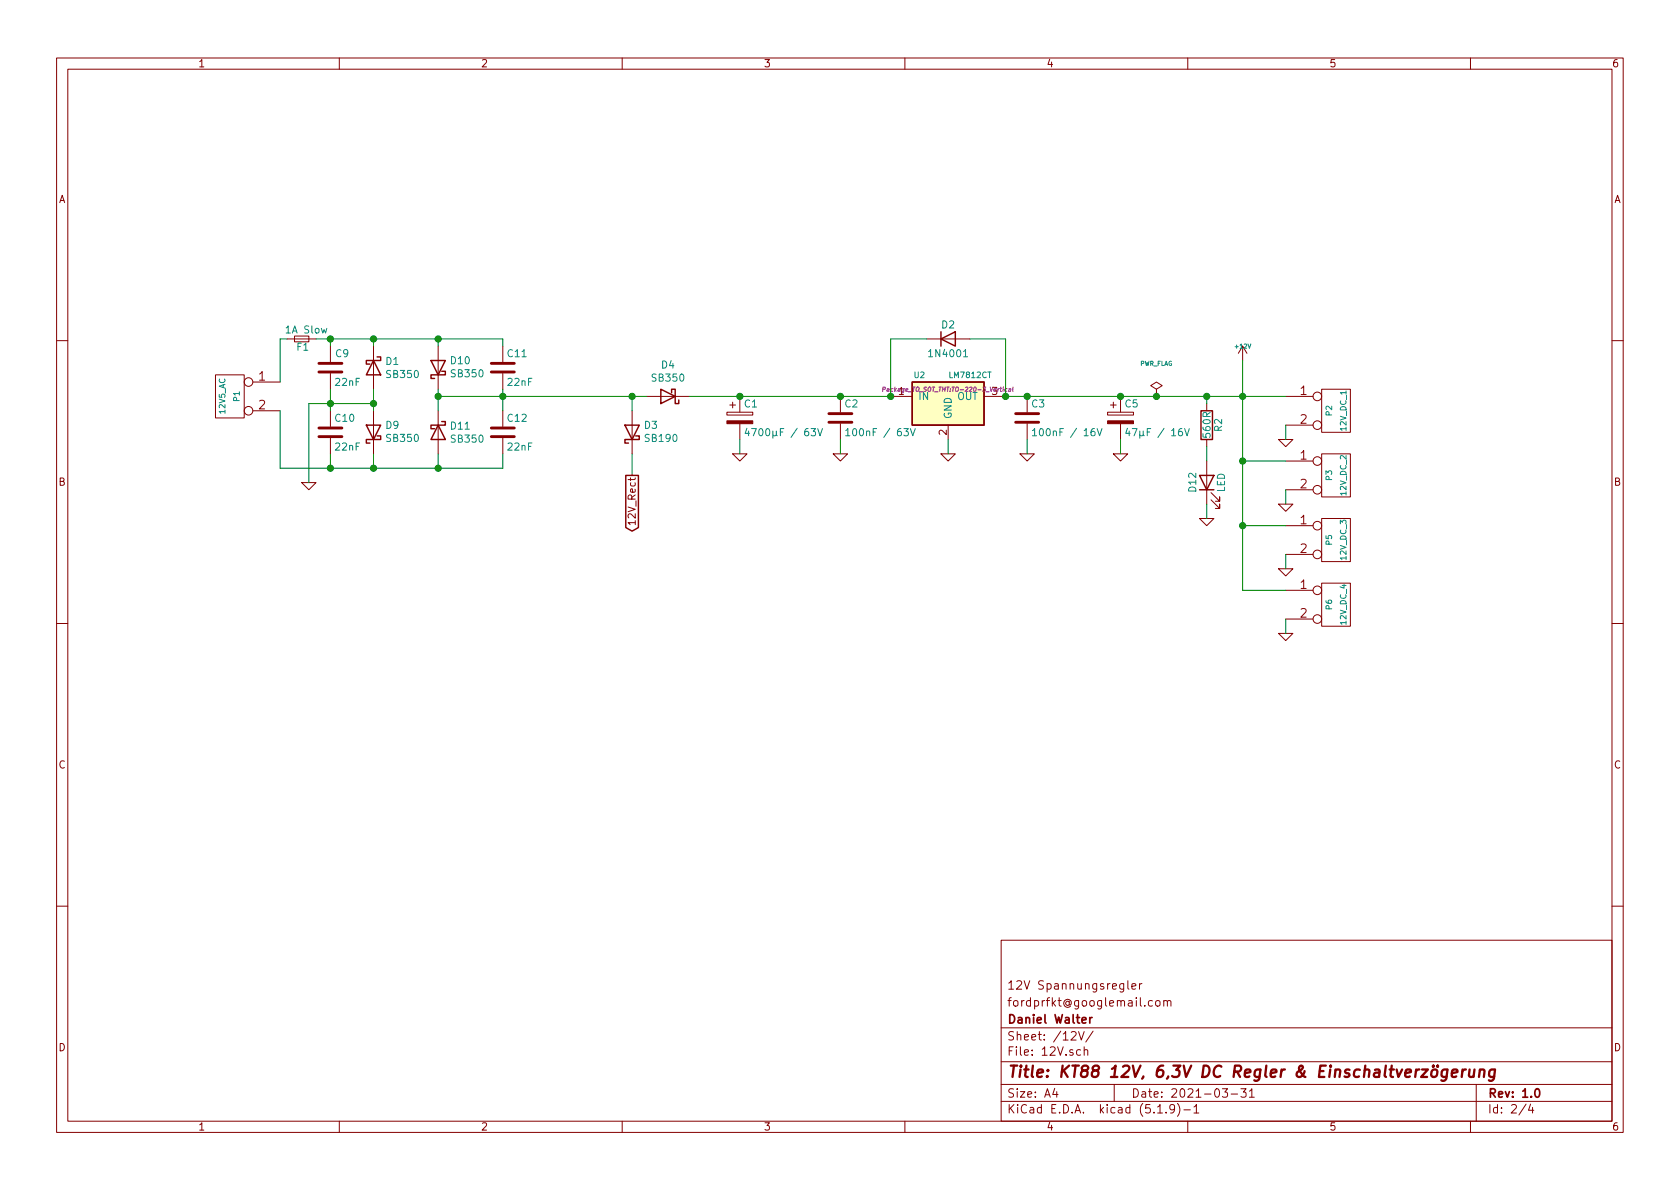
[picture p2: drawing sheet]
<svg xmlns="http://www.w3.org/2000/svg" width="297mm" height="210mm" viewBox="0 0 297 210" stroke-linecap="round" stroke-linejoin="round" font-family="sans-serif">
<g fill="none" stroke="#840000" stroke-width=".18">
<path d="M10 10.3h277v189.9h-277zM12 12.2h273v186.1h-273zM60 10.3v1.9M110 10.3v1.9M160 10.3v1.9M210 10.3v1.9M260 10.3v1.9M50.8 59.9h5.1M52.1 59.4h2.5v1h-2.5zM163.8 59.9h7.6M10 60.2h2M38.1 66.3h5.1v7.6h-5.1z"/>
<path d="M44.7 67.6h4.8M44.7 72.6h4.8M58.4 61.2v2.8M58.4 66v2.8M58.4 72.6v2.8M58.4 77.5v2.8M66 61.2v7.6M66 72.6v7.7M77.5 61.2v7.6M77.5 72.6v7.7M88.9 61.2v2.8M88.9 66v2.8"/>
<path d="M88.9 72.6v2.8M88.9 77.5v2.8M111.8 72.6v7.7M114.3 70.1h7.6M128.5 72.9h4.6v.5h-4.6zM129 71.6h1M129.5 71.1v1M130.8 70.1v2.8M130.8 74.9v2.8M148.6 70.1v2.8M148.6 74.9v2.8M157.5 70.1h3.8"/>
<path d="M167.6 75.2v2.5M174 70.1h3.8M181.6 70.1v2.8M181.6 74.9v2.8M195.8 72.9h4.6v.5h-4.6zM196.3 71.6h1.1M196.8 71.1v1M198.1 70.1v2.8M198.1 74.9v2.8M204.5 68.8l1-.6-1-.6-1 .6 1 .6v1.3M204.5 70.1h.1M213.4 71.4v1.2"/>
<path d="M213.4 77.7v1.3M219.7 61.2l-.8 1.3M219.7 61.2v2.5M219.7 61.2l.8 1.3M226.1 77.7h2.5l-1.3 1.3zM227.3 70.1h4.9M227.3 75.2h4.9M233.7 68.8h5.1v7.6h-5.1zM285 60.2h2M53.3 85.3h2.6l-1.3 1.3zM112.3 92.4h-1.3l.4 .4M112.3 92.1v.7"/>
<path d="M129.5 80.3h2.6l-1.3 1.2zM147.3 80.3h2.6l-1.3 1.2zM166.4 80.3h2.5l-1.3 1.2zM180.3 80.3h2.6l-1.3 1.2zM196.8 80.3h2.6l-1.3 1.2zM212.1 91.7h2.5l-1.2 1.3zM213.4 81.5v7.6M214.1 88.4l1.5 1.5v-.8v.8h-.7M214.1 87.1l1.5 1.5v-.7v.7h-.7M226.1 89.1h2.5l-1.3 1.3zM227.3 81.5h4.9M227.3 86.6h4.9"/>
<path d="M227.3 93h4.9M227.3 98h4.9M233.7 80.3h5.1v7.6h-5.1zM233.7 91.7h5.1v7.6h-5.1zM10 110.3h2M226.1 100.6h2.5l-1.3 1.2zM226.1 112h2.5l-1.3 1.3zM227.3 104.4h4.9M227.3 109.5h4.9M233.7 103.1h5.1v7.6h-5.1zM285 110.3h2M10 160.2h2"/>
<path d="M177 166.3h108v32h-108zM199.4 173.4v1.3l.2 .2M200.1 174.4l.7-.1v-.3l-.5-.1-.2 .2 .1 .7h.6M201.5 173.9v1M201.9 173.9l-.4 .3M203.8 177l-.5-.1-.3 .3 .2 .6h.6M204.4 177.1l.2-.2 .5 .2v.7l-.3 .1-.4-.1zM205.8 177.1v-.1a.37 .37 0 0 1 .6 .1v.8M205.8 176.9v1M206.4 177.1l.2-.2 .4 .1v.9M285 160.2h2M60 198.3v1.9"/>
<path d="M110 198.3v1.9M160 198.3v1.9M177 194.8h108M177 191.8h108M177 187.8h108M177 181.8h108M186.5 192.5l-.4 1h1M186.8 193v1M189.4 182.6l.2-.2h.4l.3 .4-1 1.1h1M190.7 182.4l.5 1.5 .5-1.5M191.1 185.7l-.5-.1-.3 .3 .2 .6h.6M191.7 185.7l.2-.1 .4 .1v.9"/>
<path d="M191.7 185.1v1.5M193.3 182.3l-1.3 2M197 191.8v3M204.7 196.8h.8M206.2 196.7v.1M207.7 196l-.1 .1a.48 .48 0 0 1-.6 .1l-.2-.2 .2-.6a.48 .48 0 0 1 .6 .1 1.27 1.27 0 0 1-.2 1.2l-.4 .1M208.2 195.1a1.71 1.71 0 0 1 0 2.3M209.3 196.3h1.2M210 198.3v1.9M211.1 195.8l.4-.5v1.5M211.1 196.8h.9M216.1 192.5h.9l-.4 .6 .4 .1v.7l-.2 .1-.7-.1"/>
<path d="M217.7 193.5h1.1M219.4 192.5h.9l-.5 .6 .5 .1v.7l-.3 .1-.6-.1M220.9 193l.4-.5v1.5M220.9 194h.9M260 198.3v1.9M261 191.8v6.5M269.8 195.2l-1.2 2M270.6 195.2l-.3 1.1h.9M271 195.8v1"/>
<circle cx="43.9" cy="67.6" r=".76"/>
<circle cx="43.9" cy="72.6" r=".76"/>
<circle cx="232.9" cy="70.1" r=".76"/>
<circle cx="232.9" cy="75.2" r=".76"/>
<circle cx="232.9" cy="81.5" r=".76"/>
<circle cx="232.9" cy="93" r=".76"/>
<circle cx="232.9" cy="98" r=".76"/>
<circle cx="232.9" cy="86.6" r=".76"/>
<circle cx="232.9" cy="104.4" r=".76"/>
<circle cx="232.9" cy="109.5" r=".76"/>
</g>
<path d="M192.7 179.9v1M193.1 179.9l-.4 .2v.1M191.3 180.4l.7-.1v-.3l-.5-.1-.2 .2 .1 .7h.6M271.5 192.7l.2-.2a.81 .81 0 0 1 .6 .6 .81 .81 0 0 1-.3 .8l-.1 .1a.79 .79 0 0 1-.4-1.3z" fill="none" stroke="#840000" stroke-width=".3"/>
<g fill="none" stroke="#840000" stroke-width=".41">
<path d="M253.2 189.3a.51 .51 0 0 1 .6-.2 .51 .51 0 0 1 .4 .4l-.1 .6a.54 .54 0 0 1-.5 .4 .54 .54 0 0 1-.6-.4zM254.2 188.4v.2l-.1-.1 .1-.1v.2M255.9 189.2a.68 .68 0 0 0-1 .3v.8l.3 .1 .6-.1M255.9 189.1l-.2 1.6a.6 .6 0 0 1-.9 .3M256.7 189.8l1-.2-.1-.4-.5-.1-.4 .3v.9l.2 .1 .6-.1M258.6 189.1l-.2 1.3M259.2 189.1a.55 .55 0 0 0-.7 .4M259.8 189.1v1.2a.56 .56 0 0 0 .8 0M260.7 189.1l-.2 1.3M261.6 189.3a.5 .5 0 0 1 .9 .1l-.1 1M261.7 189.1l-.2 1.3M264.3 189.2a.68 .68 0 0 0-1 .3v.8l.3 .1 .6-.1"/>
<path d="M264.3 189.1l-.2 1.6a.6 .6 0 0 1-.9 .3"/>
</g>
<path d="M56.4 77.2h4.1M56.4 75.7h4.1M56.4 65.8h4.1M56.4 64.3h4.1M86.9 77.2h4M86.9 75.7h4M86.9 65.8h4M86.9 64.3h4M146.6 74.7h4M146.6 73.1h4M179.6 74.7h4M179.6 73.1h4" fill="none" stroke="#840000" stroke-width=".51"/>
<g fill="none" stroke="#840000" stroke-width=".25">
<path d="M166.4 59.9l2.5-1.2v2.5zM166.4 58.7v2.5M64.8 75.2h2.5l-1.3 2.5zM66 63.7l1.3 2.6h-2.5zM66.7 63.1h.6v.6h-2.5v.7h.6M66.7 77.1h.6v.6h-2.5v.7h.6M76.2 63.7h2.5l-1.2 2.6zM77.5 75.2l1.2 2.5h-2.5zM78.1 65.7h.6v.6h-2.5v.6h.6M78.1 74.5h.6v.7h-2.5v.6h.6M110.5 75.2h2.5l-1.2 2.5zM112.4 77.1h.6v.6h-2.5v.7h.6"/>
<path d="M116.8 68.8l2.6 1.3-2.6 1.3zM118.7 69.5v-.7h.7v2.6h.6v-.7M161.3 67.6h12.7v7.6h-12.7zM212.3 72.6h2.1v5.1h-2.1zM110.6 84.1h2.3v9.2l-1.1 .6-1.2-.6zM212.1 84.1h2.5l-1.2 2.5zM212.1 86.6h2.5"/>
</g>
<path d="M161.3 67.6h12.7v7.6h-12.7z" fill="#ffffc2" stroke="#ffffc2" stroke-width=".18"/>
<path d="M156.1 68.9l.4-.1v-.3l-.4-.1v.8M157.2 68.9l-.4 .1v.2h.3M178.4 68.8h.3v.4M178.7 68.9l-.4 .1v.2h.4M179.1 68.4v.8" fill="none" stroke="#840084" stroke-width=".18"/>
<g fill="none" stroke="#008484" stroke-width=".18">
<path d="M132.1 75.7l-.4 .9h.8M132.4 76.2v.9M144.6 75.8l.4 1.3 .4-1.3M149.5 76.1l.4-.3v1.3M149.5 77.1h.8M161 75.8l.4 1.3 .4-1.3M170.4 63.1h.7M182.5 76.1l.4-.3v1.3M182.5 77.1h.8M194 75.8l.4 1.3 .4-1.3M199.3 75.7l-.3 .9h.8M199.6 76.2v.9"/>
<path d="M209.4 75.8l.5 1.3 .4-1.3"/>
</g>
<g fill="#840000" stroke="#840000" stroke-width=".18">
<path d="M195.8 74.4h4.6v.5h-4.6z"/>
<path d="M128.5 74.4h4.6v.5h-4.6z"/>
</g>
<g fill="none" stroke="#008400" stroke-width=".18">
<path d="M50.8 59.9h-1.3v7.7M55.9 59.9h33v1.3M58.4 59.9v1.3M66 59.9v1.3M77.5 59.9v1.3M163.8 59.9h-6.3v10.2h-35.6M171.4 59.9h6.4v10.2h49.5M49.5 72.6v10.2h39.4v-2.5M58.4 68.8v3.8M66 68.8v3.8M66 71.4h-11.4v13.9M77.5 70.1h36.8"/>
<path d="M77.5 68.8v3.8M88.9 68.8v3.8M111.8 70.1v2.5M130.8 77.7v2.6M148.6 77.7v2.6M167.6 77.7v2.6M181.6 77.7v2.6M198.1 77.7v2.6M213.4 70.1v1.3M213.4 79v2.5M219.7 63.7v40.7h7.6M227.3 75.2v2.5"/>
<path d="M58.4 80.3v2.5M66 80.3v2.5M77.5 80.3v2.5M111.8 80.3v3.8M213.4 89.1v2.6M219.7 93h7.6M219.7 81.5h7.6M227.3 86.6v2.5M227.3 98v2.6M227.3 109.5v2.5"/>
</g>
<g fill="#008400" stroke="#008400" stroke-width=".25">
<circle cx="148.6" cy="70.1" r=".51"/>
<circle cx="219.7" cy="70.1" r=".51"/>
<circle cx="213.4" cy="70.1" r=".51"/>
<circle cx="198.1" cy="70.1" r=".51"/>
<circle cx="181.6" cy="70.1" r=".51"/>
<circle cx="111.8" cy="70.1" r=".51"/>
<circle cx="130.8" cy="70.1" r=".51"/>
<circle cx="88.9" cy="70.1" r=".51"/>
<circle cx="77.5" cy="70.1" r=".51"/>
<circle cx="77.5" cy="82.8" r=".51"/>
<circle cx="66" cy="82.8" r=".51"/>
<circle cx="219.7" cy="81.5" r=".51"/>
<circle cx="157.5" cy="70.1" r=".51"/>
<circle cx="177.8" cy="70.1" r=".51"/>
<circle cx="77.5" cy="59.9" r=".51"/>
<circle cx="66" cy="59.9" r=".51"/>
<circle cx="219.7" cy="93" r=".51"/>
<circle cx="204.5" cy="70.1" r=".51"/>
<circle cx="58.4" cy="59.9" r=".51"/>
<circle cx="66" cy="71.4" r=".51"/>
<circle cx="58.4" cy="71.4" r=".51"/>
<circle cx="58.4" cy="82.8" r=".51"/>
</g>
<text font-size="2.8" fill="#840000" x="178" y="190.5">Title: KT88 12V, 6,3V DC Regler &amp; Einschaltverzögerung</text>
<g font-size="2.1" fill="#840000">
<text x="45.8" y="67.3">1</text>
<text x="229.9" y="69.8">1</text>
<text x="45.8" y="72.4">2</text>
<text x="229.9" y="74.9">2</text>
<text x="229.9" y="81.3">1</text>
<text x="229.9" y="86.4">2</text>
<text x="229.9" y="92.7">1</text>
<text x="229.9" y="97.8">2</text>
<text x="229.9" y="104.1">1</text>
<text x="229.9" y="109.2">2</text>
<text x="178" y="178">fordprfkt@googlemail.com</text>
<text x="178" y="175">12V Spannungsregler</text>
<text x="178" y="184">Sheet: /12V/</text>
<text x="178" y="181">Daniel Walter</text>
<text x="178" y="186.7">File: 12V.sch</text>
<text x="178" y="196.9">KiCad E.D.A. kicad (5.1.9)-1</text>
<text x="178" y="194.1">Size: A4</text>
<text x="200" y="194.1">Date: 2021-03-31</text>
<text x="263" y="194.1">Rev: 1.0</text>
<text x="263" y="196.9">Id: 2/4</text>
</g>
<g font-size="1.8" fill="#840000">
<text x="35" y="11.9">1</text>
<text x="85" y="11.9">2</text>
<text x="135" y="11.9">3</text>
<text x="185" y="11.9">4</text>
<text x="235" y="11.9">5</text>
<text x="285" y="11.9">6</text>
<text x="10.4" y="35.9">A</text>
<text x="285.4" y="35.9">A</text>
<text x="167.4" y="76.9" transform="rotate(-90 167.4 76.9)">2</text>
<text x="10.4" y="85.9">B</text>
<text x="285.4" y="85.9">B</text>
<text x="112.4" y="92.3" transform="rotate(-90 112.4 92.3)">12V_Rect</text>
<text x="10.4" y="135.9">C</text>
<text x="285.4" y="135.9">C</text>
<text x="10.4" y="185.9">D</text>
<text x="285.4" y="185.9">D</text>
<text x="35" y="199.9">1</text>
<text x="85" y="199.9">2</text>
<text x="135" y="199.9">3</text>
<text x="185" y="199.9">4</text>
<text x="235" y="199.9">5</text>
<text x="285" y="199.9">6</text>
</g>
<g font-size="1.8" fill="#008484">
<text x="50.7" y="59">1A Slow</text>
<text x="166.5" y="58.1">D2</text>
<text x="52.5" y="62">F1</text>
<text x="59.4" y="63.2">C9</text>
<text x="68.2" y="64.5">D1</text>
<text x="79.8" y="64.4">D10</text>
<text x="89.8" y="63.2">C11</text>
<text x="117" y="65.2">D4</text>
<text x="164.5" y="63.2">1N4001</text>
<text x="59.4" y="68.2">22nF</text>
<text x="68.5" y="66.8">SB350</text>
<text x="79.9" y="66.7">SB350</text>
<text x="89.9" y="68.2">22nF</text>
<text x="115.4" y="67.5">SB350</text>
<text x="59.3" y="74.6">C10</text>
<text x="68.2" y="75.8">D9</text>
<text x="79.8" y="76">D11</text>
<text x="89.8" y="74.6">C12</text>
<text x="114" y="75.8">D3</text>
<text x="131.6" y="72.1">C1</text>
<text x="133.2" y="77.1">4700µF / 63V</text>
<text x="149.4" y="72.1">C2</text>
<text x="150.8" y="77.1">100nF / 63V</text>
<text x="168.3" y="74.2" transform="rotate(-90 168.3 74.2)">GND</text>
<text x="182.4" y="72.1">C3</text>
<text x="183.8" y="77.1">100nF / 16V</text>
<text x="199" y="72.1">C5</text>
<text x="200.3" y="77.1">47µF / 16V</text>
<text x="214" y="77.3" transform="rotate(-90 214 77.3)">560R</text>
<text x="216.1" y="76.3" transform="rotate(-90 216.1 76.3)">R2</text>
<text x="59.4" y="79.7">22nF</text>
<text x="68.5" y="78.2">SB350</text>
<text x="79.9" y="78.3">SB350</text>
<text x="89.9" y="79.7">22nF</text>
<text x="114.2" y="78.2">SB190</text>
<text x="211.5" y="86.9" transform="rotate(-90 211.5 86.9)">D12</text>
<text x="216.6" y="87.1" transform="rotate(-90 216.6 87.1)">LED</text>
</g>
<g font-size="1.8" fill="#840084">
<text x="158.9" y="69.8">1</text>
<text x="162.3" y="70.7">IN</text>
<text x="169.2" y="70.7">OUT</text>
<text x="175.4" y="69.8">3</text>
</g>
<g font-size="1.4" fill="#008484">
<text x="42.4" y="71" transform="rotate(-90 42.4 71)">P1</text>
<text x="161.7" y="66.8">U2</text>
<text x="168" y="66.8">LM7812CT</text>
<text x="39.8" y="73.1" transform="rotate(-90 39.8 73.1)">12V5_AC</text>
<text x="235.5" y="73.5" transform="rotate(-90 235.5 73.5)">P2</text>
<text x="238" y="76.1" transform="rotate(-90 238 76.1)">12V_DC_1</text>
<text x="235.5" y="84.9" transform="rotate(-90 235.5 84.9)">P3</text>
<text x="238" y="87.5" transform="rotate(-90 238 87.5)">12V_DC_2</text>
<text x="235.5" y="96.4" transform="rotate(-90 235.5 96.4)">P5</text>
<text x="238" y="99" transform="rotate(-90 238 99)">12V_DC_3</text>
<text x="235.5" y="107.8" transform="rotate(-90 235.5 107.8)">P6</text>
<text x="238" y="110.4" transform="rotate(-90 238 110.4)">12V_DC_4</text>
</g>
<g font-size="1.1" fill="#008484">
<text x="201.5" y="64.7">PWR_FLAG</text>
<text x="218.5" y="61.6">+12V</text>
</g>
<text font-size="1.1" fill="#840084" x="157.1" y="69.3">Package_TO_SOT_THT:TO-220-3_Vertical</text>
</svg>
